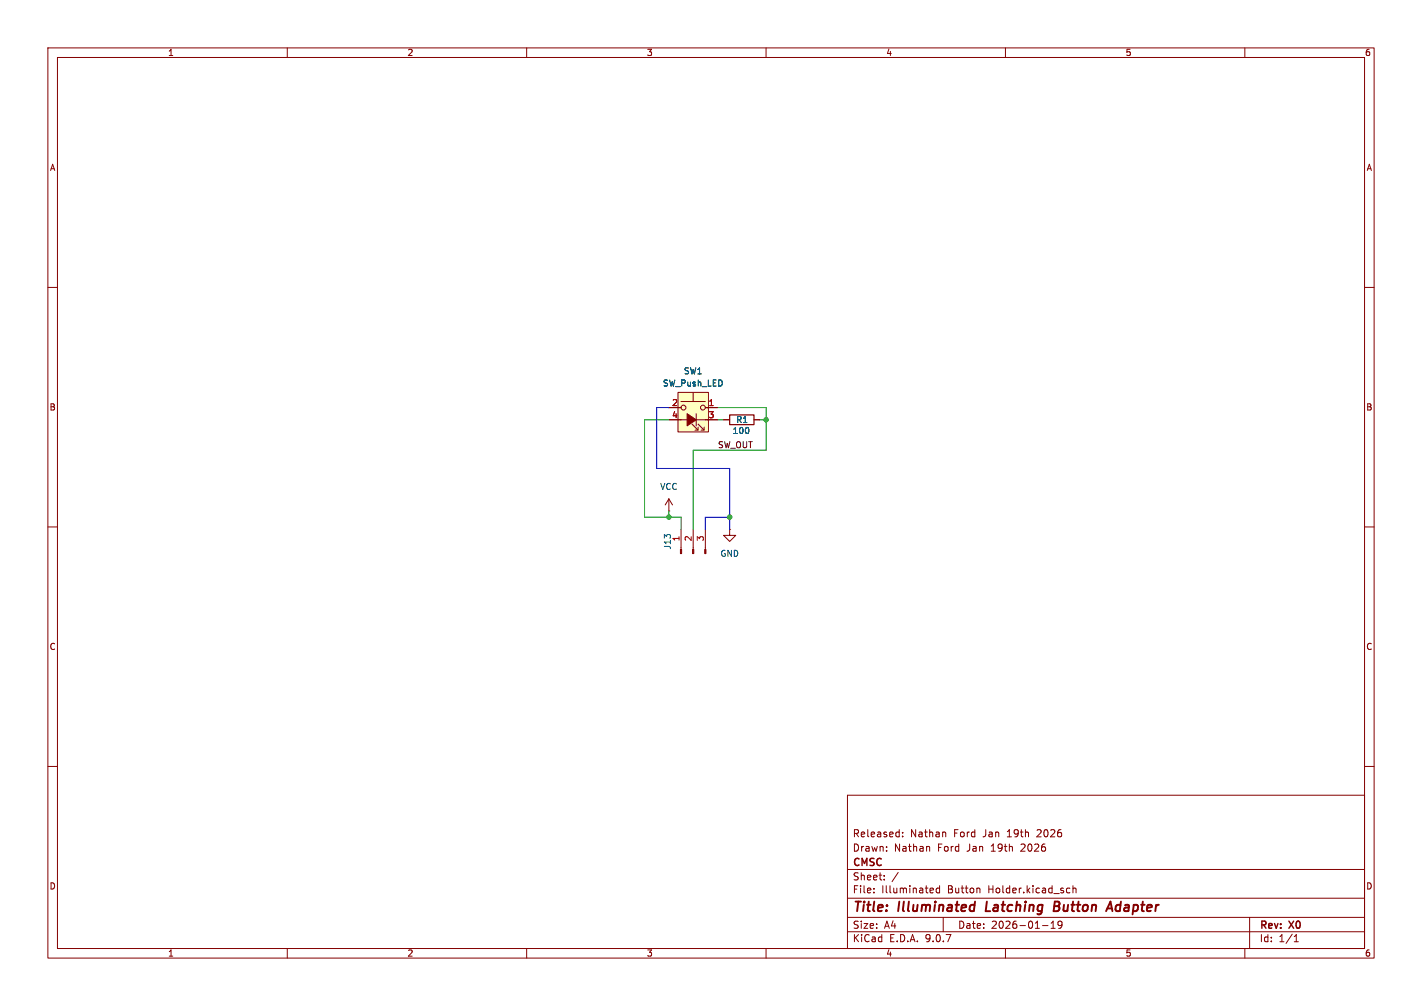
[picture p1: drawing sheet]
(kicad_sch
 (version 20250114)
 (generator "eeschema")
 (generator_version "9.0")
 (paper "A4")
 (title_block
  (title "Illuminated Latching Button Adapter")
  (date "2026-01-19")
  (rev "X0")
  (company "CMSC")
  (comment 1 "Drawn: Nathan Ford Jan 19th 2026")
  (comment 2 "Released: Nathan Ford Jan 19th 2026"))
 (lib_symbols
  (symbol "Connector:Conn_01x03_Pin"
   (pin_names
    (offset 1.016) (hide yes)) (exclude_from_sim no) (in_bom yes) (on_board yes)
   (property "Reference" "J" (at 0 5.08 0) (effects (font (size 1.27 1.27))))
   (property "Value" "Conn_01x03_Pin" (at 0 -5.08 0) (effects (font (size 1.27 1.27))))
   (property "Footprint" "" (at 0 0 0) (effects (font (size 1.27 1.27)) (hide yes)))
   (property "Datasheet" "~" (at 0 0 0) (effects (font (size 1.27 1.27)) (hide yes)))
   (property "Description" "Generic connector, single row, 01x03, script generated" (at 0 0 0) (effects (font (size 1.27 1.27)) (hide yes)))
   (property "ki_locked" "" (at 0 0 0) (effects (font (size 1.27 1.27))))
   (symbol "Conn_01x03_Pin_1_1"
    (rectangle (start 0.8636 2.667) (end 0 2.413) (stroke (width 0.1524) (type default)) (fill (type outline)))
    (rectangle (start 0.8636 0.127) (end 0 -0.127) (stroke (width 0.1524) (type default)) (fill (type outline)))
    (rectangle (start 0.8636 -2.413) (end 0 -2.667) (stroke (width 0.1524) (type default)) (fill (type outline)))
    (polyline (pts (xy 1.27 2.54) (xy 0.8636 2.54)) (stroke (width 0.1524) (type default)) (fill (type none)))
    (polyline (pts (xy 1.27 0) (xy 0.8636 0)) (stroke (width 0.1524) (type default)) (fill (type none)))
    (polyline (pts (xy 1.27 -2.54) (xy 0.8636 -2.54)) (stroke (width 0.1524) (type default)) (fill (type none)))
    (pin passive line (at 5.08 2.54 180) (length 3.81) (name "Pin_1" (effects (font (size 1.27 1.27)))) (number "1" (effects (font (size 1.27 1.27)))))
    (pin passive line (at 5.08 0 180) (length 3.81) (name "Pin_2" (effects (font (size 1.27 1.27)))) (number "2" (effects (font (size 1.27 1.27)))))
    (pin passive line (at 5.08 -2.54 180) (length 3.81) (name "Pin_3" (effects (font (size 1.27 1.27)))) (number "3" (effects (font (size 1.27 1.27))))))
   (embedded_fonts no))
  (symbol "Device:R"
   (pin_numbers (hide yes))
   (pin_names
    (offset 0)) (exclude_from_sim no) (in_bom yes) (on_board yes)
   (property "Reference" "R" (at 2.032 0 90) (effects (font (size 1.27 1.27))))
   (property "Value" "R" (at 0 0 90) (effects (font (size 1.27 1.27))))
   (property "Footprint" "" (at -1.778 0 90) (effects (font (size 1.27 1.27)) (hide yes)))
   (property "Datasheet" "~" (at 0 0 0) (effects (font (size 1.27 1.27)) (hide yes)))
   (property "Description" "Resistor" (at 0 0 0) (effects (font (size 1.27 1.27)) (hide yes)))
   (symbol "R_0_1"
    (rectangle (start -1.016 -2.54) (end 1.016 2.54) (stroke (width 0.254) (type default)) (fill (type none))))
   (symbol "R_1_1"
    (pin passive line (at 0 3.81 270) (length 1.27) (name "~" (effects (font (size 1.27 1.27)))) (number "1" (effects (font (size 1.27 1.27)))))
    (pin passive line (at 0 -3.81 90) (length 1.27) (name "~" (effects (font (size 1.27 1.27)))) (number "2" (effects (font (size 1.27 1.27))))))
   (embedded_fonts no))
  (symbol "Switch:SW_Push_LED"
   (pin_names
    (offset 1.016) (hide yes)) (exclude_from_sim no) (in_bom yes) (on_board yes)
   (property "Reference" "SW" (at 0 7.62 0) (effects (font (size 1.27 1.27))))
   (property "Value" "SW_Push_LED" (at 0 -3.81 0) (effects (font (size 1.27 1.27))))
   (property "Footprint" "" (at 0 7.62 0) (effects (font (size 1.27 1.27)) (hide yes)))
   (property "Datasheet" "~" (at 0 7.62 0) (effects (font (size 1.27 1.27)) (hide yes)))
   (property "Description" "Push button switch with LED, generic" (at 0 0 0) (effects (font (size 1.27 1.27)) (hide yes)))
   (symbol "SW_Push_LED_0_0"
    (polyline (pts (xy -2.54 0) (xy 2.54 0)) (stroke (width 0) (type default)) (fill (type none)))
    (polyline (pts (xy -2.286 -1.524) (xy -2.286 -2.159) (xy -1.651 -2.159)) (stroke (width 0) (type default)) (fill (type none)))
    (polyline (pts (xy -2.286 -2.159) (xy -1.016 -0.889)) (stroke (width 0) (type default)) (fill (type none)))
    (polyline (pts (xy -1.016 -1.524) (xy -1.016 -2.159) (xy -0.381 -2.159)) (stroke (width 0) (type default)) (fill (type none)))
    (polyline (pts (xy -1.016 -2.159) (xy 0.254 -0.889)) (stroke (width 0) (type default)) (fill (type none)))
    (polyline (pts (xy -0.635 1.27) (xy -0.635 -1.27)) (stroke (width 0) (type default)) (fill (type none)))
    (polyline (pts (xy -0.635 0) (xy 1.27 1.27) (xy 1.27 -1.27) (xy -0.635 0)) (stroke (width 0) (type default)) (fill (type outline))))
   (symbol "SW_Push_LED_0_1"
    (circle (center -2.032 2.54) (radius 0.508) (stroke (width 0) (type default)) (fill (type none)))
    (polyline (pts (xy 0 3.81) (xy 0 5.588)) (stroke (width 0) (type default)) (fill (type none)))
    (circle (center 2.032 2.54) (radius 0.508) (stroke (width 0) (type default)) (fill (type none)))
    (polyline (pts (xy 2.54 3.81) (xy -2.54 3.81)) (stroke (width 0) (type default)) (fill (type none)))
    (pin passive line (at -5.08 2.54 0) (length 2.54) (name "1" (effects (font (size 1.27 1.27)))) (number "1" (effects (font (size 1.27 1.27)))))
    (pin passive line (at -5.08 0 0) (length 2.54) (name "K" (effects (font (size 1.27 1.27)))) (number "3" (effects (font (size 1.27 1.27)))))
    (pin passive line (at 5.08 2.54 180) (length 2.54) (name "2" (effects (font (size 1.27 1.27)))) (number "2" (effects (font (size 1.27 1.27)))))
    (pin passive line (at 5.08 0 180) (length 2.54) (name "A" (effects (font (size 1.27 1.27)))) (number "4" (effects (font (size 1.27 1.27))))))
   (symbol "SW_Push_LED_1_1"
    (rectangle (start -3.175 5.715) (end 3.175 -2.54) (stroke (width 0) (type default)) (fill (type background))))
   (embedded_fonts no))
  (symbol "power:GND"
   (power)
   (pin_numbers (hide yes))
   (pin_names
    (offset 0) (hide yes)) (exclude_from_sim no) (in_bom yes) (on_board yes)
   (property "Reference" "#PWR" (at 0 -6.35 0) (effects (font (size 1.27 1.27)) (hide yes)))
   (property "Value" "GND" (at 0 -3.81 0) (effects (font (size 1.27 1.27))))
   (property "Footprint" "" (at 0 0 0) (effects (font (size 1.27 1.27)) (hide yes)))
   (property "Datasheet" "" (at 0 0 0) (effects (font (size 1.27 1.27)) (hide yes)))
   (property "Description" "Power symbol creates a global label with name \"GND\" , ground" (at 0 0 0) (effects (font (size 1.27 1.27)) (hide yes)))
   (symbol "GND_0_1"
    (polyline (pts (xy 0 0) (xy 0 -1.27) (xy 1.27 -1.27) (xy 0 -2.54) (xy -1.27 -1.27) (xy 0 -1.27)) (stroke (width 0) (type default)) (fill (type none))))
   (symbol "GND_1_1"
    (pin power_in line (at 0 0 270) (length 0) (name "~" (effects (font (size 1.27 1.27)))) (number "1" (effects (font (size 1.27 1.27))))))
   (embedded_fonts no))
  (symbol "power:VCC"
   (power)
   (pin_numbers (hide yes))
   (pin_names
    (offset 0) (hide yes)) (exclude_from_sim no) (in_bom yes) (on_board yes)
   (property "Reference" "#PWR" (at 0 -3.81 0) (effects (font (size 1.27 1.27)) (hide yes)))
   (property "Value" "VCC" (at 0 3.556 0) (effects (font (size 1.27 1.27))))
   (property "Footprint" "" (at 0 0 0) (effects (font (size 1.27 1.27)) (hide yes)))
   (property "Datasheet" "" (at 0 0 0) (effects (font (size 1.27 1.27)) (hide yes)))
   (property "Description" "Power symbol creates a global label with name \"VCC\"" (at 0 0 0) (effects (font (size 1.27 1.27)) (hide yes)))
   (symbol "VCC_0_1"
    (polyline (pts (xy -0.762 1.27) (xy 0 2.54)) (stroke (width 0) (type default)) (fill (type none)))
    (polyline (pts (xy 0 2.54) (xy 0.762 1.27)) (stroke (width 0) (type default)) (fill (type none)))
    (polyline (pts (xy 0 0) (xy 0 2.54)) (stroke (width 0) (type default)) (fill (type none))))
   (symbol "VCC_1_1"
    (pin power_in line (at 0 0 90) (length 0) (name "~" (effects (font (size 1.27 1.27)))) (number "1" (effects (font (size 1.27 1.27))))))
   (embedded_fonts no)))
 (junction
  (at 160.02 87.63)
  (diameter 0)
  (color 0 0 0 0))
 (junction
  (at 152.4 107.95)
  (diameter 0)
  (color 0 0 0 0))
 (junction
  (at 139.7 107.95)
  (diameter 0)
  (color 0 0 0 0))
 (wire
  (pts (xy 139.7 85.09) (xy 137.16 85.09))
  (stroke (width 0) (type default) (color 0 17 255 1)))
 (wire
  (pts (xy 134.62 107.95) (xy 139.7 107.95))
  (stroke (width 0) (type default)))
 (wire
  (pts (xy 139.7 87.63) (xy 134.62 87.63))
  (stroke (width 0) (type default)))
 (wire
  (pts (xy 160.02 85.09) (xy 160.02 87.63))
  (stroke (width 0) (type default)))
 (wire
  (pts (xy 139.7 106.68) (xy 139.7 107.95))
  (stroke (width 0) (type default)))
 (wire
  (pts (xy 144.78 93.98) (xy 144.78 110.49))
  (stroke (width 0) (type default)))
 (wire
  (pts (xy 144.78 93.98) (xy 160.02 93.98))
  (stroke (width 0) (type default)))
 (wire
  (pts (xy 139.7 107.95) (xy 142.24 107.95))
  (stroke (width 0) (type default)))
 (wire
  (pts (xy 149.86 87.63) (xy 151.13 87.63))
  (stroke (width 0) (type default)))
 (wire
  (pts (xy 147.32 107.95) (xy 147.32 110.49))
  (stroke (width 0) (type default) (color 3 10 255 1)))
 (wire
  (pts (xy 152.4 97.79) (xy 152.4 107.95))
  (stroke (width 0) (type default) (color 0 17 255 1)))
 (wire
  (pts (xy 134.62 87.63) (xy 134.62 107.95))
  (stroke (width 0) (type default)))
 (wire
  (pts (xy 137.16 85.09) (xy 137.16 97.79))
  (stroke (width 0) (type default) (color 0 17 255 1)))
 (wire
  (pts (xy 158.75 87.63) (xy 160.02 87.63))
  (stroke (width 0) (type default)))
 (wire
  (pts (xy 147.32 107.95) (xy 152.4 107.95))
  (stroke (width 0) (type default) (color 3 10 255 1)))
 (wire
  (pts (xy 149.86 85.09) (xy 160.02 85.09))
  (stroke (width 0) (type default)))
 (wire
  (pts (xy 152.4 107.95) (xy 152.4 110.49))
  (stroke (width 0) (type default) (color 3 10 255 1)))
 (wire
  (pts (xy 137.16 97.79) (xy 152.4 97.79))
  (stroke (width 0) (type default) (color 0 17 255 1)))
 (wire
  (pts (xy 142.24 107.95) (xy 142.24 110.49))
  (stroke (width 0) (type default)))
 (wire
  (pts (xy 160.02 93.98) (xy 160.02 87.63))
  (stroke (width 0) (type default)))
 (label "SW_OUT"
  (at 149.86 93.98 0)
  (effects (font (size 1.27 1.27)) (justify left bottom)))
 (symbol
  (lib_id "Connector:Conn_01x03_Pin")
  (at 144.78 115.57 90)
  (unit 1)
  (exclude_from_sim no)
  (in_bom yes)
  (on_board yes)
  (dnp no)
  (property "Reference" "J13" (at 139.446 113.03 0) (effects (font (size 1.27 1.27))))
  (property "Value" "Conn_01x03_Pin" (at 139.7 114.935 0) (effects (font (size 1.27 1.27)) (hide yes)))
  (property "Footprint" "Connector_JST:JST_PH_B3B-PH-K_1x03_P2.00mm_Vertical" (at 144.78 115.57 0) (effects (font (size 1.27 1.27)) (hide yes)))
  (property "Datasheet" "~" (at 144.78 115.57 0) (effects (font (size 1.27 1.27)) (hide yes)))
  (property "Description" "Generic connector, single row, 01x03, script generated" (at 144.78 115.57 0) (effects (font (size 1.27 1.27)) (hide yes)))
  (pin "1")
  (pin "3")
  (pin "2"))
 (symbol
  (lib_id "power:VCC")
  (at 139.7 106.68 0)
  (unit 1)
  (exclude_from_sim no)
  (in_bom yes)
  (on_board yes)
  (dnp no)
  (fields_autoplaced yes)
  (property "Reference" "#PWR01" (at 139.7 110.49 0) (effects (font (size 1.27 1.27)) (hide yes)))
  (property "Value" "VCC" (at 139.7 101.6 0) (effects (font (size 1.27 1.27))))
  (property "Footprint" "" (at 139.7 106.68 0) (effects (font (size 1.27 1.27)) (hide yes)))
  (property "Datasheet" "" (at 139.7 106.68 0) (effects (font (size 1.27 1.27)) (hide yes)))
  (property "Description" "Power symbol creates a global label with name \"VCC\"" (at 139.7 106.68 0) (effects (font (size 1.27 1.27)) (hide yes)))
  (pin "1"))
 (symbol
  (lib_id "power:GND")
  (at 152.4 110.49 0)
  (unit 1)
  (exclude_from_sim no)
  (in_bom yes)
  (on_board yes)
  (dnp no)
  (fields_autoplaced yes)
  (property "Reference" "#PWR02" (at 152.4 116.84 0) (effects (font (size 1.27 1.27)) (hide yes)))
  (property "Value" "GND" (at 152.4 115.57 0) (effects (font (size 1.27 1.27))))
  (property "Footprint" "" (at 152.4 110.49 0) (effects (font (size 1.27 1.27)) (hide yes)))
  (property "Datasheet" "" (at 152.4 110.49 0) (effects (font (size 1.27 1.27)) (hide yes)))
  (property "Description" "Power symbol creates a global label with name \"GND\" , ground" (at 152.4 110.49 0) (effects (font (size 1.27 1.27)) (hide yes)))
  (pin "1"))
 (symbol
  (lib_id "Switch:SW_Push_LED")
  (at 144.78 87.63 0)
  (mirror y)
  (unit 1)
  (exclude_from_sim no)
  (in_bom yes)
  (on_board yes)
  (dnp no)
  (property "Reference" "SW1" (at 144.78 77.47 0) (effects (font (size 1.27 1.27))))
  (property "Value" "SW_Push_LED" (at 144.78 80.01 0) (effects (font (size 1.27 1.27))))
  (property "Footprint" "Extra_Footprints:Pushbutton" (at 144.78 80.01 0) (effects (font (size 1.27 1.27)) (hide yes)))
  (property "Datasheet" "~" (at 144.78 80.01 0) (effects (font (size 1.27 1.27)) (hide yes)))
  (property "Description" "Push button switch with LED, generic" (at 144.78 87.63 0) (effects (font (size 1.27 1.27)) (hide yes)))
  (pin "2")
  (pin "1")
  (pin "4")
  (pin "3"))
 (symbol
  (lib_id "Device:R")
  (at 154.94 87.63 270)
  (unit 1)
  (exclude_from_sim no)
  (in_bom yes)
  (on_board yes)
  (dnp no)
  (property "Reference" "R1" (at 153.67 87.63 90) (effects (font (size 1.27 1.27)) (justify left)))
  (property "Value" "100" (at 152.908 89.916 90) (effects (font (size 1.27 1.27)) (justify left)))
  (property "Footprint" "Resistor_SMD:R_0805_2012Metric_Pad1.20x1.40mm_HandSolder" (at 154.94 85.852 90) (effects (font (size 1.27 1.27)) (hide yes)))
  (property "Datasheet" "~" (at 154.94 87.63 0) (effects (font (size 1.27 1.27)) (hide yes)))
  (property "Description" "Resistor" (at 154.94 87.63 0) (effects (font (size 1.27 1.27)) (hide yes)))
  (pin "1")
  (pin "2"))
 (sheet_instances
  (path ""
   (page "1")))
 (embedded_fonts no))
